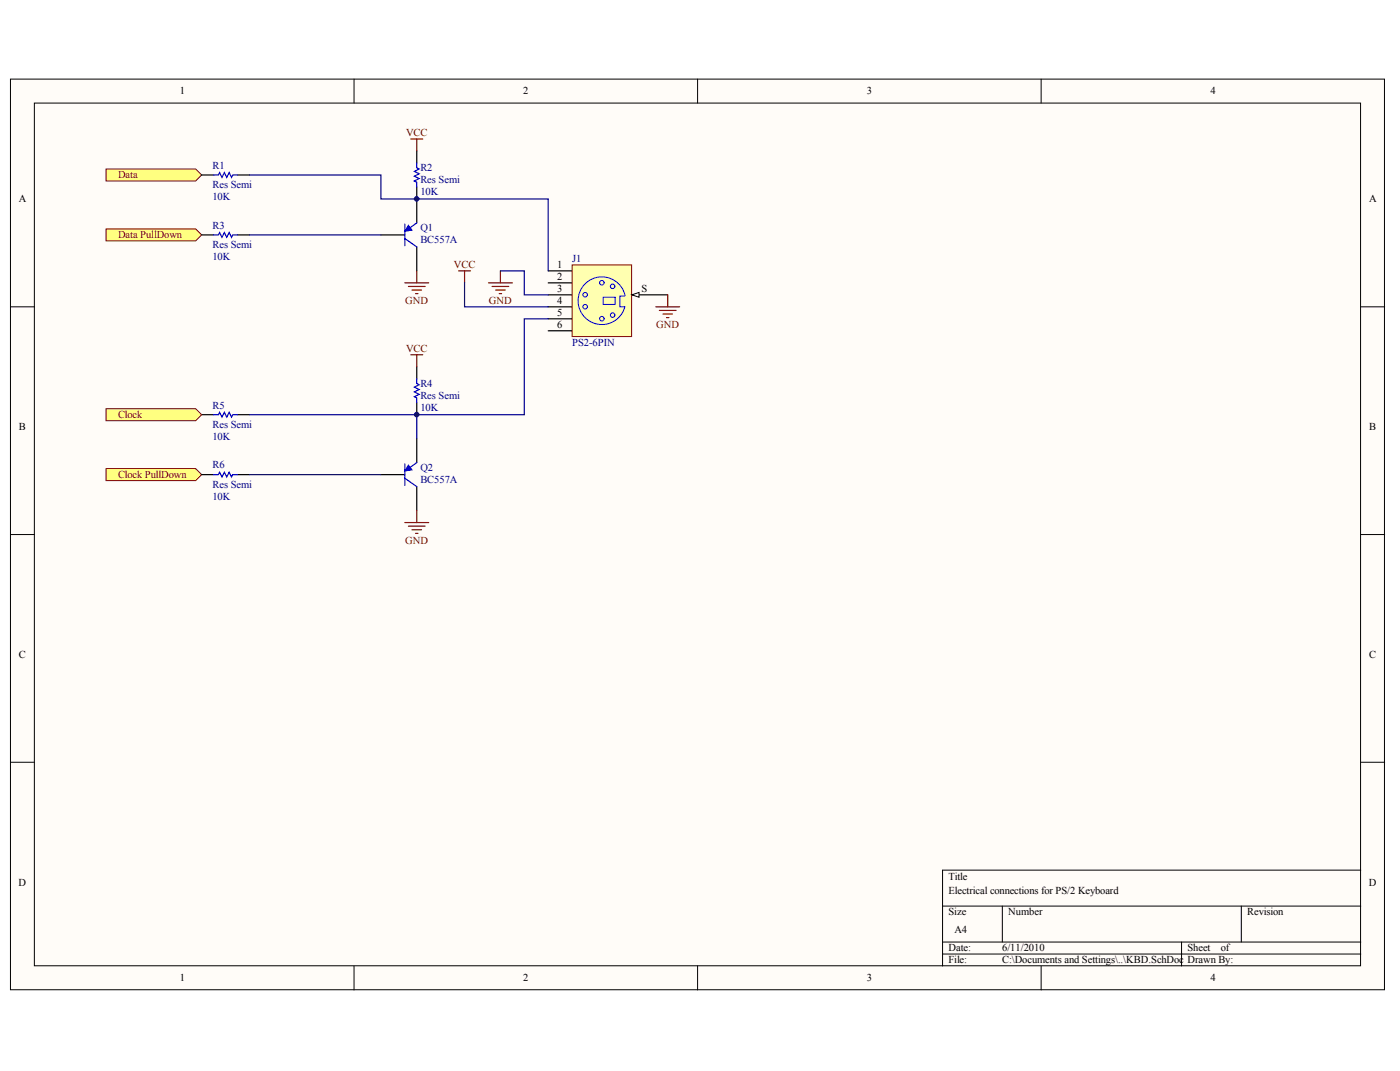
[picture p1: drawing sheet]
<svg xmlns="http://www.w3.org/2000/svg" width="271mm" height="207mm" viewBox="0 0 271 207" stroke-linecap="round" stroke-linejoin="round" font-family="sans-serif">
<g fill="#fffcf8" stroke="#000" stroke-width=".19">
<path d="M2 15.3h265.9v176.1h-265.9z"/>
<path d="M6.7 19.9h256.6v166.8h-256.6z"/>
</g>
<g fill="none" stroke="#000" stroke-width=".19">
<path d="M68.5 15.3v4.6M135 15.3v4.6M201.5 15.3v4.6M2 59.3h4.7M263.3 59.3h4.7M2 103.4h4.7M263.3 103.4h4.7M2 147.4h4.7M263.3 147.4h4.7M182.4 175.2h80.9M194 175.2v6.9M240.2 175.2v6.9"/>
<path d="M263.3 168.2h-80.9v18.6M68.5 186.8v4.6M135 186.8v4.6M182.4 182.1h80.9M182.4 184.5h80.9M201.5 186.8v4.6M228.7 182.1v4.7"/>
</g>
<path d="M80.7 38.5v4.6M73.7 45.4h4.6M80.7 47.7v4.7M106.1 52.4h4.6M106.1 54.7h4.6M106.1 57h4.6M106.1 59.3h4.6M106.1 61.6h4.6M106.1 64h4.6M73.7 91.8h4.6M80.7 84.8v4.7M80.7 94.1v4.6" fill="none" stroke="#000" stroke-width=".23"/>
<path d="M78.3 43.3v4.2M78.3 46.1l2.4 1.6M80.7 43.1l-1.7 1.2M78.3 89.7v4.2M78.3 92.5l2.4 1.6M80.7 89.5l-1.7 1.1" fill="none" stroke="#00f" stroke-width=".23"/>
<g fill="#00f" stroke="#00f" stroke-width=".19">
<path d="M79 89.9l.7 .9-1.4 .3z"/>
<path d="M79 43.6l.7 .9-1.4 .2z"/>
</g>
<path d="M110.7 51.2h11.5v13.9h-11.5z" fill="#ffffb0" stroke="#800000" stroke-width=".19"/>
<g fill="none" stroke="#00f" stroke-width=".19">
<path d="M116.7 57.5h2.3v1.4h-2.3zM120.9 57.2h-.9v2.1h.9M121 57.2a4.6 4.6 0 0 0-7.1-2.9 4.6 4.6 0 0 0-.1 7.6 4.6 4.6 0 0 0 7.1-2.6"/>
<circle cx="113.2" cy="59.3" r=".44"/>
<circle cx="113.2" cy="57" r=".44"/>
<circle cx="116.5" cy="54.7" r=".44"/>
<circle cx="118.6" cy="55.4" r=".44"/>
<circle cx="116.5" cy="61.6" r=".44"/>
<circle cx="118.6" cy="60.9" r=".44"/>
</g>
<path d="M122.3 57h6.9" fill="none" stroke="#000" stroke-width=".23"/>
<path d="M122.3 57l1.4-.5v1z" fill="#fffcf8" stroke="#000" stroke-width=".19"/>
<path d="M39 80.2h2.3M46 80.2h2.3" fill="none" stroke="#000" stroke-width=".23"/>
<path d="M41.3 80.2h1l.2-.5 .5 .9 .4-.9 .5 .9 .4-.9 .5 .9 .2-.4h1" fill="none" stroke="#00f" stroke-width=".23"/>
<g fill="#ffff80" stroke="#800000" stroke-width=".19">
<path d="M20.5 79h17.4l1.1 1.2-1.1 1.1h-17.4z" fill-rule="evenodd"/>
<path d="M20.5 32.7h17.4l1.1 1.1-1.1 1.2h-17.4z" fill-rule="evenodd"/>
<path d="M20.5 44.3h17.4l1.1 1.1-1.1 1.2h-17.4z" fill-rule="evenodd"/>
<path d="M20.5 90.6h17.4l1.1 1.2-1.1 1.1h-17.4z" fill-rule="evenodd"/>
</g>
<path d="M39 33.8h2.3M46 33.8h2.3M80.7 29.2v2.3M80.7 36.2v2.3M39 45.4h2.3M46 45.4h2.3M80.7 70.9v2.3M80.7 77.9v2.3M39 91.8h2.3M46 91.8h2.3" fill="none" stroke="#000" stroke-width=".23"/>
<path d="M41.3 33.8h1l.2-.4 .5 .9 .4-.9 .5 .9 .4-.9 .5 .9 .2-.5h1M80.7 31.5v.9l.4 .3-.9 .4 .9 .5-.9 .5 .9 .4-.9 .5 .5 .2v1M41.3 45.4h1l.2-.4 .5 .9 .4-.9 .5 .9 .4-.9 .5 .9 .2-.5h1M80.7 73.2v1l.4 .2-.9 .5 .9 .4-.9 .5 .9 .4-.9 .5 .5 .2v1M41.3 91.8h1l.2-.5 .5 .9 .4-.9 .5 .9 .4-.9 .5 .9 .2-.4h1" fill="none" stroke="#00f" stroke-width=".23"/>
<g fill="none" stroke="#800000" stroke-width=".23">
<path d="M79.5 26.9h2.3M80.7 26.9v2.3M78.3 54.7h4.7M79 55.4h3.3M79.7 56.1h1.9M80.4 56.8h.5M80.7 52.4v2.3M88.7 52.4h2.4M89.9 52.4v2.3M94.5 54.7h4.7M95.2 55.4h3.3M95.9 56.1h1.9"/>
<path d="M96.6 56.8h.5M96.8 52.4v2.3M126.9 59.3h4.6M129.2 57v2.3M79.5 68.6h2.3M80.7 68.6v2.3M127.6 60h3.2M128.3 60.7h1.8M129 61.4h.4M80.7 98.7v2.3M78.3 101h4.7M79 101.7h3.3"/>
<path d="M79.7 102.4h1.9M80.4 103.1h.5"/>
</g>
<path d="M48.3 33.8h25.4v4.7h32.4v13.9M48.3 45.4h25.4M89.9 54.7v4.6h16.2M96.8 52.4h4.7v4.6h4.6M106.1 61.6h-4.6v18.6h-20.8M48.3 80.2h32.4v4.6M48.3 91.8h25.4" fill="none" stroke="#000080" stroke-width=".23"/>
<g fill="#000080" stroke="#000080" stroke-width=".19">
<circle cx="80.6" cy="80.2" r=".44"/>
<circle cx="80.6" cy="38.4" r=".44"/>
</g>
<g font-size="2">
<text x="34.8" y="18.3">1</text>
<text x="101.3" y="18.3">2</text>
<text x="167.7" y="18.3">3</text>
<text x="234.2" y="18.3">4</text>
<text x="3.6" y="39.1">A</text>
<text x="264.9" y="39.1">A</text>
<text x="107.8" y="51.9">1</text>
<text x="107.8" y="54.2">2</text>
<text x="107.8" y="56.5">3</text>
<text x="107.8" y="58.8">4</text>
<text x="124.1" y="56.5">S</text>
<text x="107.8" y="61.1">5</text>
<text x="107.8" y="63.5">6</text>
<text x="3.7" y="83.2">B</text>
<text x="265" y="83.2">B</text>
<text x="3.7" y="127.2">C</text>
<text x="265" y="127.2">C</text>
<text x="3.6" y="171.2">D</text>
<text x="183.6" y="170.1">Title</text>
<text x="183.6" y="172.8">Electrical connections for PS/2 Keyboard</text>
<text x="264.9" y="171.2">D</text>
<text x="183.6" y="177">Size</text>
<text x="195.1" y="177">Number</text>
<text x="241.4" y="177">Revision</text>
<text x="183.6" y="184">Date:</text>
<text x="184.7" y="180.5">A4</text>
<text x="194" y="184">6/11/2010</text>
<text x="229.8" y="184">Sheet</text>
<text x="236.2" y="184">of</text>
<text x="34.8" y="189.8">1</text>
<text x="101.3" y="189.8">2</text>
<text x="167.7" y="189.8">3</text>
<text x="183.6" y="186.3">File:</text>
<text x="194" y="186.3">C:\Documents and Settings\..\KBD.SchDoc</text>
<text x="229.8" y="186.3">Drawn By:</text>
<text x="234.2" y="189.8">4</text>
</g>
<g font-size="2" fill="#800000">
<text x="78.6" y="26.4">VCC</text>
<text x="22.8" y="34.5">Data</text>
<text x="22.8" y="46.1">Data PullDown</text>
<text x="87.8" y="51.9">VCC</text>
<text x="78.4" y="58.8">GND</text>
<text x="94.6" y="58.8">GND</text>
<text x="127" y="63.5">GND</text>
<text x="78.6" y="68.1">VCC</text>
<text x="22.8" y="80.8">Clock</text>
<text x="22.8" y="92.4">Clock PullDown</text>
<text x="78.4" y="105.2">GND</text>
</g>
<g font-size="2" fill="#000080">
<text x="41.1" y="32.6">R1</text>
<text x="81.3" y="33.1">R2</text>
<text x="81.3" y="35.4">Res Semi</text>
<text x="41.1" y="38.7">10K</text>
<text x="41.1" y="36.3">Res Semi</text>
<text x="81.3" y="37.7">10K</text>
<text x="41.1" y="44.2">R3</text>
<text x="41.1" y="47.9">Res Semi</text>
<text x="81.3" y="44.7">Q1</text>
<text x="81.3" y="47">BC557A</text>
<text x="41.1" y="50.3">10K</text>
<text x="110.7" y="50.7">J1</text>
<text x="110.7" y="66.9">PS2-6PIN</text>
<text x="81.3" y="74.8">R4</text>
<text x="81.3" y="77.1">Res Semi</text>
<text x="41.1" y="79">R5</text>
<text x="41.1" y="82.7">Res Semi</text>
<text x="81.3" y="79.5">10K</text>
<text x="41.1" y="85">10K</text>
<text x="41.1" y="90.6">R6</text>
<text x="41.1" y="94.3">Res Semi</text>
<text x="81.3" y="91">Q2</text>
<text x="81.3" y="93.4">BC557A</text>
<text x="41.1" y="96.6">10K</text>
</g>
</svg>
